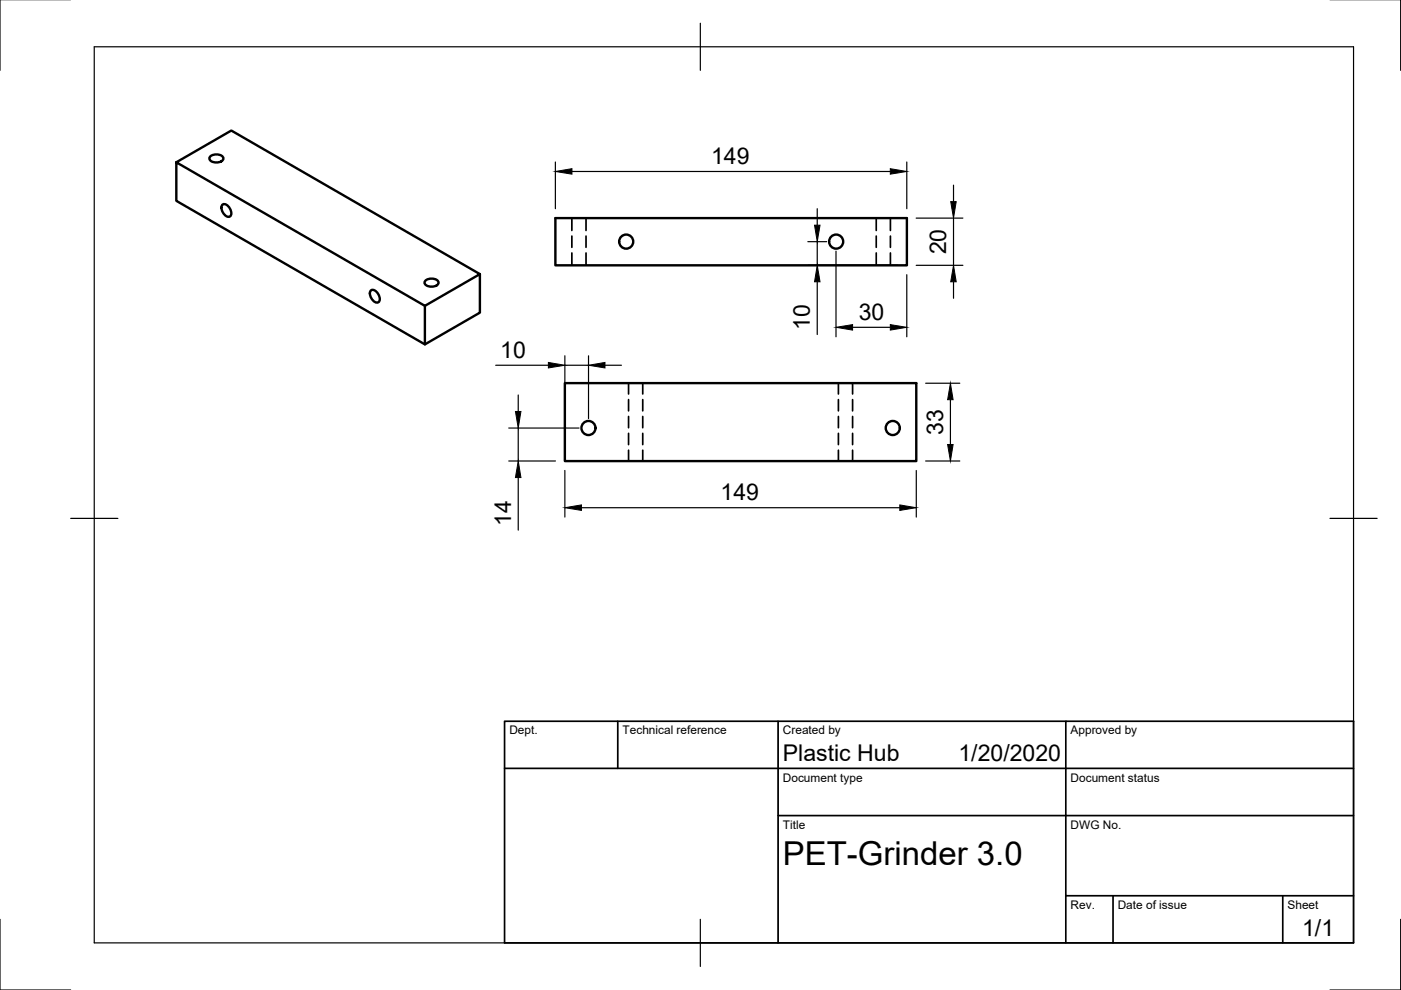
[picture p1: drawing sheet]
<svg xmlns="http://www.w3.org/2000/svg" width="297mm" height="210mm" viewBox="0 0 297 210" stroke-linecap="round" stroke-linejoin="round" font-family="sans-serif">
<!-- layer: Visible -->
<g fill="none" stroke="#000" stroke-width=".51">
<path d="M37.4 34.4v8.2l52.7 30.4 11.6-6.7v-8.2l-11.6 6.7-52.7-30.4 11.6-6.7 52.7 30.4M44.5 33.2a1.95 1.95 0 0 1 2.9 .3 1.29 1.29 0 0 1-1.7 .9 1.14 1.14 0 0 1-1.3-.9zM47.1 43.4a1.29 1.29 0 0 1 1.7 1 1.14 1.14 0 0 1-.2 1.6 1.85 1.85 0 0 1-1.5-2.6zM90.2 59.5a1.95 1.95 0 0 1 2.8 .3 1.29 1.29 0 0 1-1.7 1 1.14 1.14 0 0 1-1.3-1zM117.8 46.2h74.5v10.1h-74.5zM78.6 61.6a1.29 1.29 0 0 1 1.7 1 1.14 1.14 0 0 1-.2 1.5 1.85 1.85 0 0 1-1.5-2.5zM90.1 64.8v8.2M119.8 81.2h74.5v16.6h-74.5z"/>
<circle cx="132.8" cy="51.2" r="1.49"/>
<circle cx="177.3" cy="51.2" r="1.49"/>
<circle cx="124.8" cy="90.7" r="1.49"/>
<circle cx="189.3" cy="90.7" r="1.49"/>
</g>
<!-- layer: Hidden -->
<g fill="none" stroke="#000" stroke-width=".36">
<path d="M121.2 46.2v2.7M121.2 50.1v2.3M121.2 53.6v2.7M124.2 46.2v2.7M124.2 50.1v2.3M124.2 53.6v2.7M185.8 46.2v2.7M185.8 50.1v2.3M185.8 53.6v2.7M188.8 46.2v2.7M188.8 50.1v2.3M188.8 53.6v2.7"/>
<path d="M133.3 81.2v2.3M133.3 84.7v2.4M133.3 88.3v2.4M133.3 91.9v2.4M133.3 95.5v2.3M136.3 81.2v2.3M136.3 84.7v2.4M136.3 88.3v2.4M136.3 91.9v2.4M136.3 95.5v2.3M177.8 81.2v2.3M177.8 84.7v2.4"/>
<path d="M177.8 88.3v2.4M177.8 91.9v2.4M177.8 95.5v2.3M180.8 81.2v2.3M180.8 84.7v2.4M180.8 88.3v2.4M180.8 91.9v2.4M180.8 95.5v2.3"/>
</g>
<!-- layer: Border -->
<path d="M0 -.1v15M297 -.1v15M20 9.9h267v190h-267zM148.5 4.9v10M15 109.9h10M282 109.9h10M0 194.9v15h15M148.5 194.9v10M297 194.9v15h-15" fill="none" stroke="#000" stroke-width=".25"/>
<!-- layer: TitleBlock -->
<path d="M107 152.9h180v47h-180zM131 152.9v10M165 152.9v47M226 152.9v47M107 162.9h180M165 172.9h122M226 189.9h61M236 189.9v10M272 189.9v10" fill="none" stroke="#000" stroke-width=".36"/>
<!-- layer: Dimensions -->
<g fill="none" stroke="#000" stroke-width=".25">
<path d="M117.8 34.3v10M121.3 36.4h67.5M192.3 34.3v10M202.2 39.3v3.4M171.3 56.3h19M171.3 51.2h4M173.3 44.3v3.4M173.3 51.2v5.1M173.3 59.7v11.2M177.2 53.2v18.2M192.3 58.2v13.2M194.2 46.2h10"/>
<path d="M194.2 56.3h10M202.2 46.2v10.1M202.2 59.7v3.5M105.1 77.4h11.2M119.8 75.4v20.4M119.8 77.4h5M124.8 75.4v13.3M128.3 77.4h3.5M180.8 69.4h8M107.9 97.7h9.9M107.9 90.8h14.9M109.9 83.7v3.5"/>
<path d="M109.9 90.8v6.9M119.8 99.8v9.8M194.3 99.8v9.8M196.3 81.3h7.2M196.3 97.7h7.2M201.5 84.7v9.5M109.9 101.3v11.1M123.3 107.6h67.5"/>
</g>
<g fill="#000" stroke="#000" stroke-width=".21">
<path d="M117.8 36.4l3.5-.6v1.1zM188.8 35.8l3.5 .6-3.5 .5zM172.7 47.7h1.2l-.6 3.5zM173.3 56.3l.6 3.4h-1.2zM201.6 42.7h1.1l-.5 3.5zM202.2 56.3l.5 3.4h-1.1zM116.3 76.8l3.5 .6-3.5 .6zM124.8 77.4l3.5-.6v1.2zM177.2 69.4l3.6-.6v1.2zM188.8 68.8l3.5 .6-3.5 .6zM109.3 87.2h1.1l-.5 3.6zM201.5 81.3l.6 3.4h-1.2z"/>
<path d="M200.9 94.2h1.2l-.6 3.5zM109.9 97.7l.5 3.6h-1.1zM119.8 107.6l3.5-.5v1.1zM190.8 107.1l3.5 .5-3.5 .6z"/>
</g>
<text font-size="7" x="166" y="183.4">PET-Grinder 3.0</text>
<g font-size="4.9">
<text x="150.8" y="34.8">149</text>
<text x="200.6" y="53.9" transform="rotate(-90 200.6 53.9)">20</text>
<text x="171.7" y="69.9" transform="rotate(-90 171.7 69.9)">10</text>
<text x="182.1" y="67.8">30</text>
<text x="106.1" y="75.9">10</text>
<text x="199.9" y="92.2" transform="rotate(-90 199.9 92.2)">33</text>
<text x="152.8" y="106.1">149</text>
<text x="108.4" y="111.5" transform="rotate(-90 108.4 111.5)">14</text>
<text x="166" y="161.4">Plastic Hub</text>
<text x="203.2" y="161.4">1/20/2020</text>
<text x="276.1" y="198.6">1/1</text>
</g>
<g font-size="2.5">
<text x="108" y="155.7">Dept.</text>
<text x="132" y="155.7">Technical reference</text>
<text x="166" y="155.7">Created by</text>
<text x="227" y="155.7">Approved by</text>
<text x="166" y="165.7">Document type</text>
<text x="227" y="165.7">Document status</text>
<text x="166" y="175.7">Title</text>
<text x="227" y="175.7">DWG No.</text>
<text x="227" y="192.7">Rev.</text>
<text x="237" y="192.7">Date of issue</text>
<text x="273" y="192.7">Sheet</text>
</g>
</svg>
